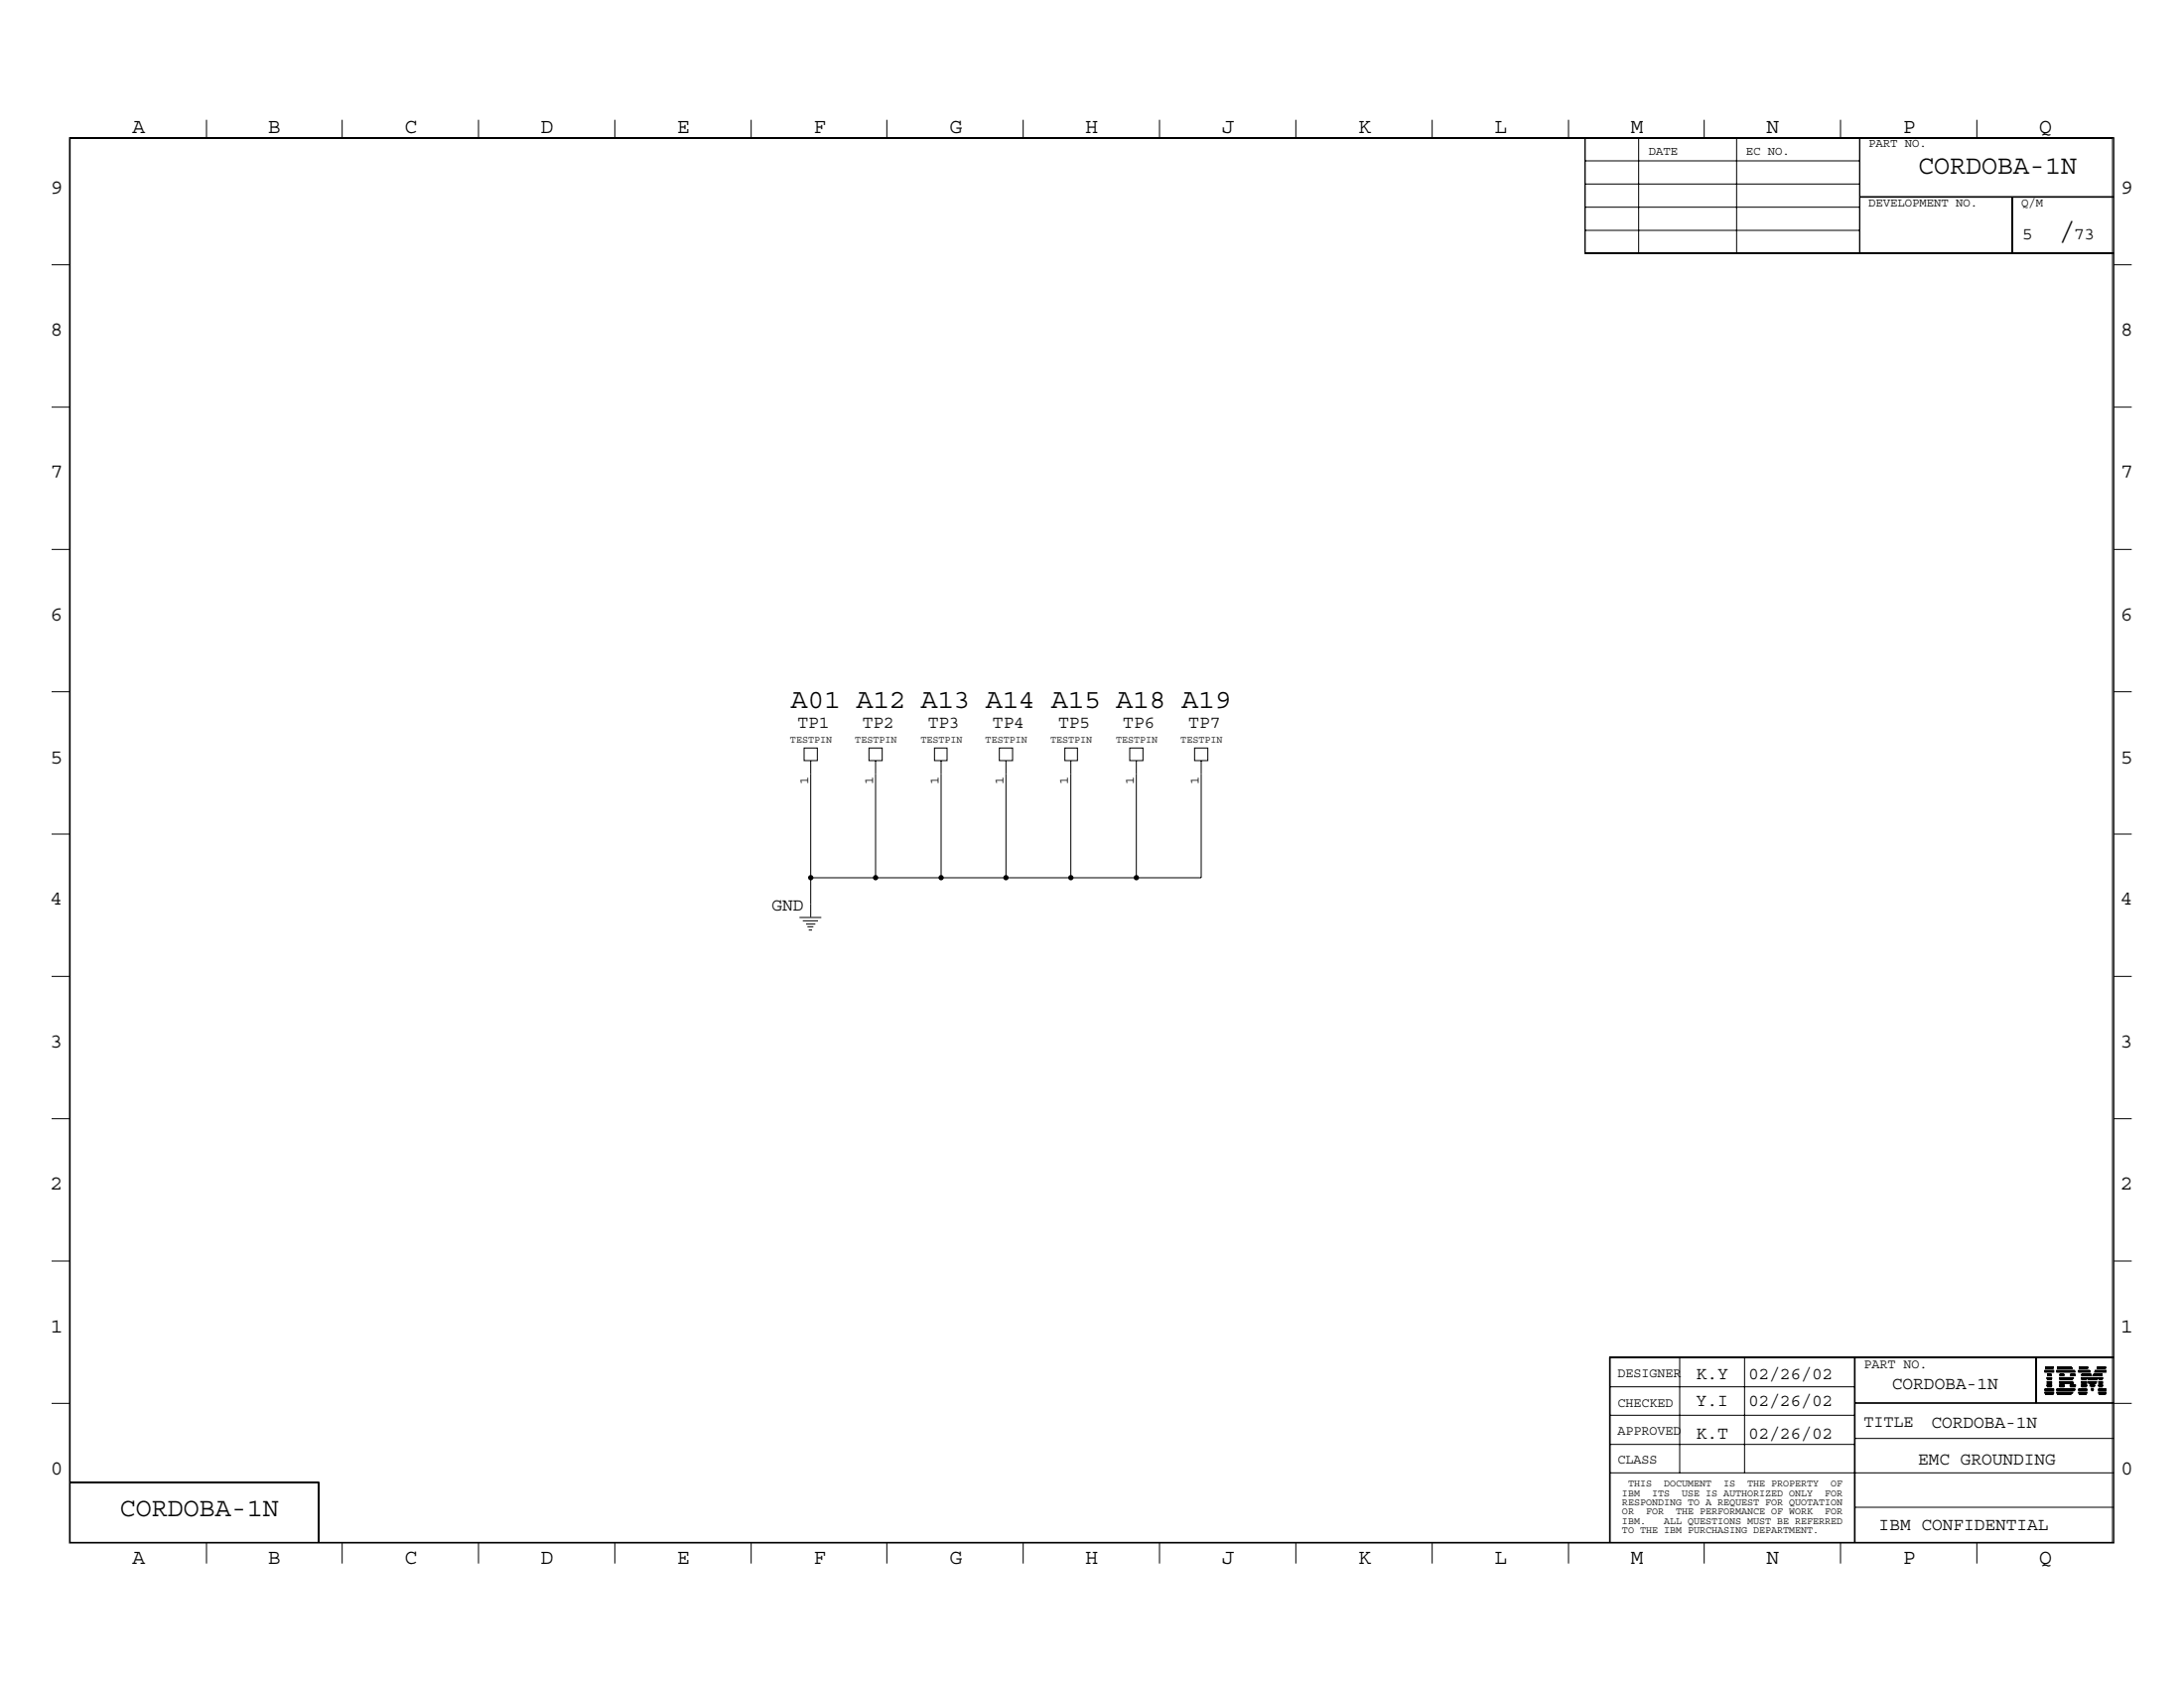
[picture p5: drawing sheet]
<svg xmlns="http://www.w3.org/2000/svg" width="279mm" height="216mm" viewBox="0 0 279 216" stroke-linecap="round" stroke-linejoin="round" font-family="sans-serif">
<g fill="none" stroke="#000" stroke-width=".13">
<path d="M8.9 17.6h261.5v179.8h-261.5zM9 17.7h261.3v179.6h-261.3zM26.4 15.3v2.3M43.8 15.3v2.3M61.2 15.3v2.3M78.7 15.3v2.3M96.1 15.3v2.3M113.5 15.3v2.3M130.9 15.3v2.3M148.3 15.3v2.3M165.8 15.3v2.3M183.2 15.3v2.3"/>
<path d="M200.7 15.3v2.3M202.8 17.6v14.8h67.6M209.6 17.6v14.8M218 15.3v2.3M222.2 17.6v14.8M235.5 15.3v2.3M237.9 17.6v14.8M252.9 15.3v2.3M6.6 33.9h2.3M202.8 32.3h67.6M202.8 29.5h35.1M202.8 26.5h35.1"/>
<path d="M202.8 23.5h35.1M202.8 20.6h35.1M237.9 25.2h32.5M237.9 25.1h32.5M257.4 25.2v7.2M257.5 25.2v7.2M270.4 33.9h2.3M6.6 52.1h2.3M270.4 52.1h2.3M6.6 70.3h2.3M270.4 70.3h2.3M6.6 88.5h2.3"/>
<path d="M102.9 95.7h1.7v1.6h-1.7zM103.7 97.3v20M111.2 95.7h1.7v1.6h-1.7zM112 97.3v15M119.5 95.7h1.7v1.6h-1.7zM120.4 97.3v15M127.8 95.7h1.7v1.6h-1.7zM128.7 97.3v15M136.2 95.7h1.6v1.6h-1.6zM137 97.3v15M144.5 95.7h1.7v1.6h-1.7zM145.4 97.3v15"/>
<path d="M152.8 95.7h1.7v1.6h-1.7zM153.7 97.3v15h-50M270.4 88.5h2.3M6.6 106.7h2.3M102.3 117.3h2.8M102.7 117.8h1.9M103.1 118.2h1.2M103.3 118.5h.8M103.5 119h.4M270.4 106.7h2.3M6.6 124.9h2.3M270.4 124.9h2.3"/>
<path d="M6.6 143.1h2.3M270.4 143.1h2.3M6.6 179.5h2.3M6.6 161.3h2.3M205.9 173.7h64.5M205.9 177.4h31.3M206 173.6v23.7M214.9 173.6v14.8M223.2 173.6v14.8M237.2 173.6v23.7M237.2 179.4h33.2M237.2 179.5h35.5"/>
<path d="M237.3 173.6v23.7M260.4 173.6v5.9M260.5 173.6v5.9M261.6 178.1h1.1v.1h-1.1zM261.6 178.1h1.1h-1.1zM261.6 177.8h1.1v.1h-1.1zM261.6 177.7h1.1v.1h-1.1zM261.6 177.6h1.1v.1h-1.1zM261.6 175.4h1.1v.1h-1.1zM261.6 175.3h1.1v.1h-1.1zM261.6 175.3h1.1h-1.1zM261.6 178.3h1.1h-1.1"/>
<path d="M261.6 175h1.1h-1.1M261.6 174.9h1.1h-1.1M261.6 174.8h1.1h-1.1M261.9 177.2h.6v.1h-.6zM261.9 177.1h.6v.1h-.6zM261.9 176.9h.6v.1h-.6zM261.9 176.3h.6v.1h-.6zM261.9 176.2h.6v.1h-.6zM261.9 177.4h.6h-.6M261.9 176.7h.6v.1h-.6h.6h-.6zM261.9 176.4h.6h-.6M261.9 175.9h.6h-.6"/>
<path d="M261.9 175.8h.6h-.6M263.1 178.1h2v.1h-2zM263.1 178.1h2.1h-2.1zM263.1 177.8h2.2v.1h-2.2zM263.1 177.7h2.3v.1h-2.3zM263.1 177.6h2.3v.1h-2.3zM263.1 175.4h2.3v.1h-2.3zM263.1 175.3h2.3v.1h-2.3zM263.1 175.3h2.2h-2.2zM263.1 178.3h1.9h-1.9M263.1 175h2.1h-2.1M263.1 174.9h2h-2"/>
<path d="M263.1 174.8h1.9h-1.9M263.5 176.9h1.8v.1h-1.8zM263.5 176.3h1.7v.1h-1.7zM263.5 176.2h1.8v.1h-1.8zM263.5 177.2h.6v.1h-.6zM263.5 177.1h.6v.1h-.6zM263.5 176.7h1.7v.1h-1.7h1.7h-1.7zM263.5 176.4h1.7h-1.7M263.5 177.4h.6h-.6M263.5 175.9h.6h-.6M263.5 175.8h.6h-.6M264.8 177.2h.7v.1h-.7z"/>
<path d="M264.8 177.1h.7v.1h-.7zM264.8 177.4h.7h-.7M264.8 175.9h.7h-.7M264.8 175.8h.7h-.7M265.9 178.1h1.1v.1h-1.1zM265.9 178.1h1.1h-1.1zM265.9 177.8h1.1v.1h-1.1zM265.9 177.7h1.1v.1h-1.1zM265.9 177.6h1.1v.1h-1.1zM265.9 175.4h1.5v.1h-1.5zM265.9 175.3h1.5v.1h-1.5zM265.9 175.3h1.4h-1.4z"/>
<path d="M265.9 178.3h1.1h-1.1M265.9 175h1.2h-1.2M265.9 174.9h1.2h-1.2M265.9 174.8h1.2h-1.2M266.3 177.2h.7v.1h-.7zM266.3 177.1h.7v.1h-.7zM266.3 176.9h.7v.1h-.7zM266.3 176.3h.7v.1h-.7zM266.3 176.2h.7v.1h-.7zM266.3 177.4h.7h-.7M266.3 176.7h.7v.1h-.7h.7h-.7zM266.3 176.4h.7h-.7"/>
<path d="M266.3 175.9h1.3h-1.3M266.3 175.9h1.2h-1.2M266.3 175.8h1.2h-1.2M267 176.3h1.3v.1h-1.3zM267 176.2h1.3v.1h-1.3zM267.1 176.7h1.1v.1h-1.1zM267.1 176.4h1.2h-1.2M267.2 176.9h.9v.1h-.9zM267.2 176.8h1h-1M267.4 177.2h.6v.1h-.6zM267.4 177.1h.6v.1h-.6zM267.5 177.4h.4h-.4"/>
<path d="M267.5 177.7h.3v.1h-.3zM267.5 177.6h.3v.1h-.3zM267.6 177.8l.1 .1zM267.7 175.9h1.3h-1.3M267.8 175.9h1.2h-1.2M267.8 175.8h1.2h-1.2M268 175.4h1.4v.1h-1.4zM268.1 175.3h1.3v.1h-1.3zM268.1 175.3h1.3h-1.3zM268.2 175h1.2h-1.2M268.2 174.9h1.2h-1.2M268.3 174.8h1.1h-1.1"/>
<path d="M268.5 178.1h.9v.1h-.9zM268.5 178.1h.9h-.9zM268.5 177.8h.9v.1h-.9zM268.5 177.7h.9v.1h-.9zM268.5 177.6h.9v.1h-.9zM268.5 177.2h.5v.1h-.5zM268.5 177.1h.5v.1h-.5zM268.5 176.9h.5v.1h-.5zM268.5 176.3h.5v.1h-.5zM268.5 176.2h.5v.1h-.5zM268.5 178.3h.9h-.9M268.5 177.4h.5h-.5"/>
<path d="M268.5 176.7h.5v.1h-.5h.5h-.5zM268.5 176.4h.5h-.5M270.4 173.6h-64.5v23.7M270.4 161.3h2.3M8.9 189.6h31.9v7.7M8.9 189.7h31.9M26.4 197.3v2.7M40.7 189.6v7.7M43.8 197.3v2.7M61.2 197.3v2.7M78.7 197.3v2.7M96.1 197.3v2.7"/>
<path d="M113.5 197.3v2.7M130.9 197.3v2.7M148.3 197.3v2.7M165.8 197.3v2.7M183.2 197.3v2.7M200.7 197.3v2.7M205.9 188.4h64.5M205.9 184.7h31.3M205.9 181h31.3M218 197.3v2.7M235.5 197.3v2.7M237.2 192.8h33.2"/>
<path d="M237.2 184h33.2M252.9 197.3v2.7"/>
</g>
<g fill="#000">
<circle cx="103.7" cy="112.3" r=".34"/>
<circle cx="112" cy="112.3" r=".34"/>
<circle cx="120.4" cy="112.3" r=".34"/>
<circle cx="128.7" cy="112.3" r=".34"/>
<circle cx="137" cy="112.3" r=".34"/>
<circle cx="145.4" cy="112.3" r=".34"/>
</g>
<text font-size="3.5" x="101.2" y="90.6">A01 A12 A13 A14 A15 A18 A19</text>
<g font-size="3.4">
<text x="245.4" y="22.3">CORDOBA-1N</text>
<text x="263.5" y="30.6">/</text>
<text x="15.3" y="194">CORDOBA-1N</text>
</g>
<g font-size="2.7">
<text x="16.9" y="17">A</text>
<text x="34.3" y="17">B</text>
<text x="51.7" y="17">C</text>
<text x="69.2" y="17">D</text>
<text x="86.6" y="17">E</text>
<text x="104.1" y="17">F</text>
<text x="121.5" y="17">G</text>
<text x="138.9" y="17">H</text>
<text x="156.3" y="17">J</text>
<text x="173.7" y="17">K</text>
<text x="191.2" y="17">L</text>
<text x="208.6" y="17">M</text>
<text x="226" y="17">N</text>
<text x="243.4" y="17">P</text>
<text x="260.9" y="17">Q</text>
<text x="6.4" y="24.7">9</text>
<text x="271.3" y="24.7">9</text>
<text x="6.4" y="42.9">8</text>
<text x="271.3" y="42.9">8</text>
<text x="6.4" y="61.1">7</text>
<text x="271.3" y="61.1">7</text>
<text x="6.4" y="79.4">6</text>
<text x="271.3" y="79.4">6</text>
<text x="6.4" y="97.6">5</text>
<text x="271.3" y="97.6">5</text>
<text x="6.4" y="115.7">4</text>
<text x="271.3" y="115.7">4</text>
<text x="6.4" y="133.9">3</text>
<text x="271.3" y="133.9">3</text>
<text x="6.4" y="152.1">2</text>
<text x="271.3" y="152.1">2</text>
<text x="6.4" y="170.4">1</text>
<text x="271.3" y="170.4">1</text>
<text x="6.4" y="188.6">0</text>
<text x="271.3" y="188.6">0</text>
<text x="16.9" y="200">A</text>
<text x="34.3" y="200">B</text>
<text x="51.7" y="200">C</text>
<text x="69.2" y="200">D</text>
<text x="86.6" y="200">E</text>
<text x="104.1" y="200">F</text>
<text x="121.5" y="200">G</text>
<text x="138.9" y="200">H</text>
<text x="156.3" y="200">J</text>
<text x="173.7" y="200">K</text>
<text x="191.2" y="200">L</text>
<text x="208.6" y="200">M</text>
<text x="226" y="200">N</text>
<text x="243.4" y="200">P</text>
<text x="260.9" y="200">Q</text>
</g>
<g font-size="2.3">
<text x="258.7" y="30.6">5</text>
<text x="265.3" y="30.6">73</text>
<text x="102" y="93.1">TP1</text>
<text x="110.3" y="93.1">TP2</text>
<text x="118.7" y="93.1">TP3</text>
<text x="127" y="93.1">TP4</text>
<text x="135.4" y="93.1">TP5</text>
<text x="143.7" y="93.1">TP6</text>
<text x="152.1" y="93.1">TP7</text>
<text x="98.7" y="116.5">GND</text>
<text x="217" y="176.4">K.Y</text>
<text x="217" y="179.8">Y.I</text>
<text x="223.7" y="176.4">02/26/02</text>
<text x="223.7" y="179.8">02/26/02</text>
<text x="242.1" y="177.6">CORDOBA-1N</text>
<text x="217" y="184">K.T</text>
<text x="223.7" y="184">02/26/02</text>
<text x="247.1" y="182.6">CORDOBA-1N</text>
<text x="245.4" y="187.3">EMC GROUNDING</text>
<text x="240.4" y="195.7">IBM CONFIDENTIAL</text>
</g>
<text font-size="2.1" x="238.4" y="182.5">TITLE</text>
<g font-size="1.7">
<text x="103.4" y="100.3" transform="rotate(-90 103.4 100.3)">1</text>
<text x="111.7" y="100.3" transform="rotate(-90 111.7 100.3)">1</text>
<text x="120.1" y="100.3" transform="rotate(-90 120.1 100.3)">1</text>
<text x="128.4" y="100.3" transform="rotate(-90 128.4 100.3)">1</text>
<text x="136.7" y="100.3" transform="rotate(-90 136.7 100.3)">1</text>
<text x="145" y="100.3" transform="rotate(-90 145 100.3)">1</text>
<text x="153.3" y="100.3" transform="rotate(-90 153.3 100.3)">1</text>
<text x="206.9" y="176.2">DESIGNER</text>
<text x="206.9" y="179.9">CHECKED</text>
<text x="238.4" y="175">PART NO.</text>
<text x="206.9" y="183.6">APPROVED</text>
<text x="206.9" y="187.2">CLASS</text>
</g>
<g font-size="1.6">
<text x="210.9" y="19.8">DATE</text>
<text x="223.4" y="19.8">EC NO.</text>
<text x="239" y="18.8">PART NO.</text>
<text x="239" y="26.4">DEVELOPMENT NO.</text>
<text x="258.6" y="26.4">Q/M</text>
</g>
<g font-size="1.3">
<text x="101.1" y="95">TESTPIN</text>
<text x="109.4" y="95">TESTPIN</text>
<text x="117.8" y="95">TESTPIN</text>
<text x="126.1" y="95">TESTPIN</text>
<text x="134.4" y="95">TESTPIN</text>
<text x="142.7" y="95">TESTPIN</text>
<text x="151" y="95">TESTPIN</text>
<text x="207.5" y="191.3">IBM</text>
<text x="208.3" y="190.2">THIS</text>
<text x="211.3" y="191.3">ITS</text>
<text x="212.9" y="190.2">DOCUMENT</text>
<text x="215.1" y="191.3">USE IS AUTHORIZED ONLY</text>
<text x="220.5" y="190.2">IS</text>
<text x="223.5" y="190.2">THE PROPERTY</text>
<text x="233.4" y="191.3">FOR</text>
<text x="234.2" y="190.2">OF</text>
<text x="207.5" y="192.5">RESPONDING TO A REQUEST FOR QUOTATION</text>
<text x="207.5" y="193.7">OR</text>
<text x="207.5" y="194.9">IBM.</text>
<text x="207.5" y="196.1">TO THE IBM PURCHASING DEPARTMENT.</text>
<text x="210.6" y="193.7">FOR</text>
<text x="212.9" y="194.9">ALL QUESTIONS MUST BE REFERRED</text>
<text x="214.4" y="193.7">THE PERFORMANCE OF WORK</text>
<text x="233.4" y="193.7">FOR</text>
</g>
</svg>
